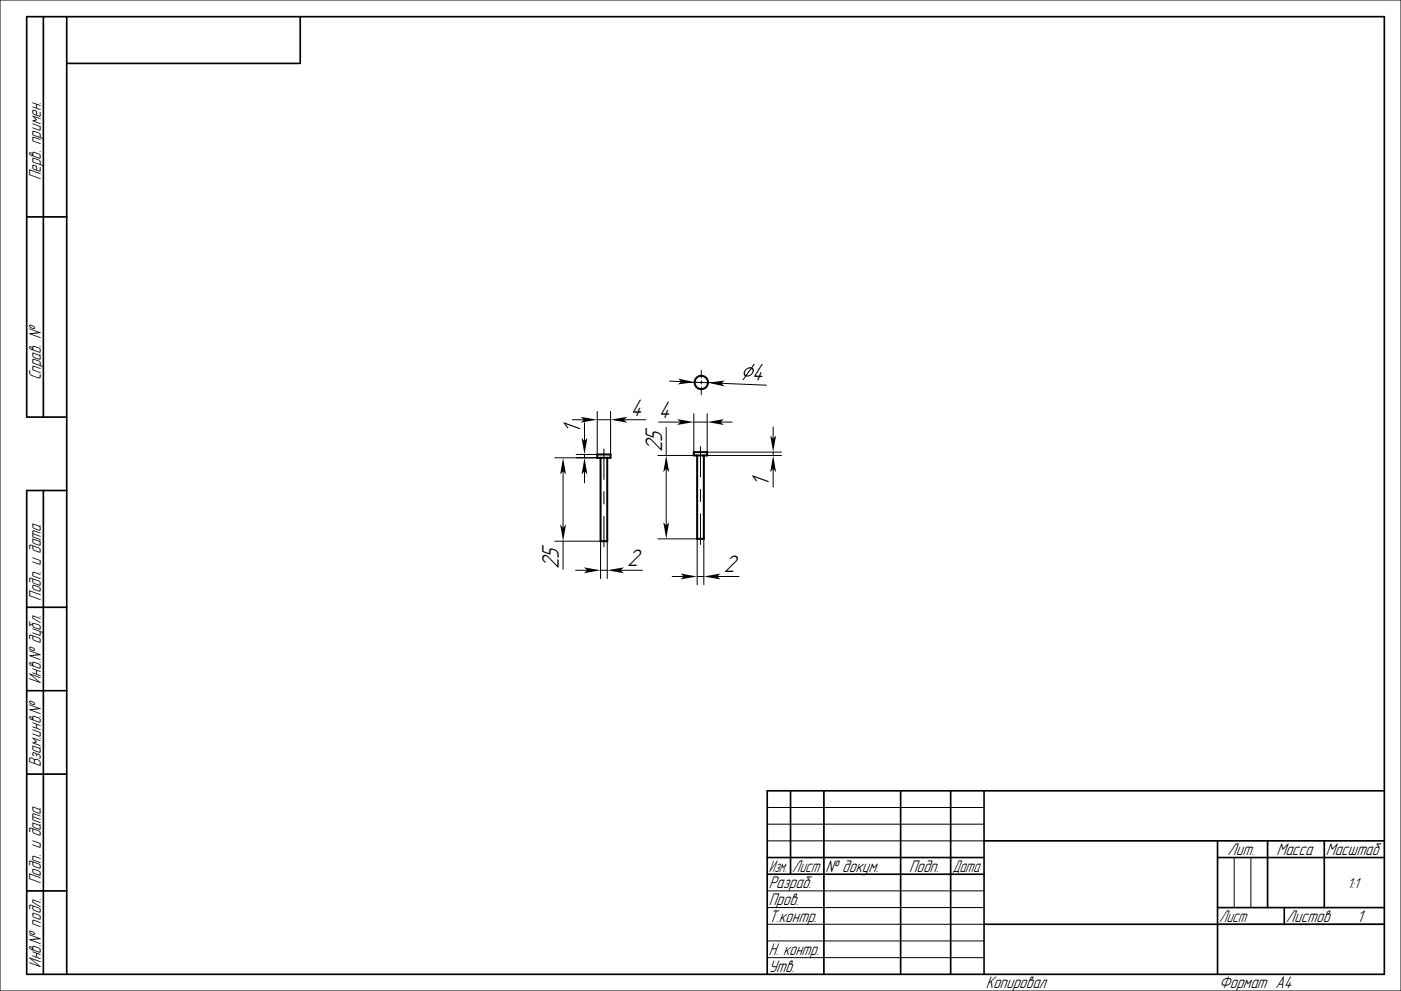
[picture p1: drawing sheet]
<svg xmlns="http://www.w3.org/2000/svg" width="420mm" height="297mm" viewBox="0 0 420 297" stroke-linecap="round" stroke-linejoin="round" font-family="sans-serif">
<g fill="none" stroke="#000" stroke-width=".3">
<path d="M0 0h420v297h-420zM200.7 114.2l3.5 .2M206.6 114.6h2.3M208.2 114.5l4 .2M209.8 114.6h.9M210.2 111v2.3M210.2 114.2v.9M210.2 116v2.3M211.6 114.6h2.3M216.2 114.9l13.6 .5M166.3 137.2h13.7M171.5 125.8h3.5"/>
<path d="M175.2 126.7v5.5M175.2 136.2v1M179 123.3v12.9h-6.3M179 125.8h4M181 134.5v9.2M183 123.3v12.9M187 125.8h6.6M197.2 136.5h11.8M197.4 126.5h6.6M199.7 128.1v8.4M208 126.5h4M208 124v11.5"/>
<path d="M210 133.8v9.2M212 124v11.5h22.3M212 136.5h22.3M216 126.5h3.5M231.8 128v3.5M231.8 135.5v1M168.8 141.2v17M175.2 141.2v3.5M181 147.4v3.6M181 154.7v9.2M199.7 140.5v17M210 146.7v3.6"/>
<path d="M210 154v9.2M231.8 140.5v5.5M166.3 162.2h13.7v11.2M168.8 162.2v8.4M172.5 170.9h3.5M180 170.9h2M182 162.2v11.2M186 170.9h6.6M197.2 161.5h11.8v13.8M201.5 172.8h3.5M209 172.8h2M211 161.5v13.8"/>
<path d="M215 172.8h6.6M230 252h65M230 242h65M230 247h65M370 257v15M375 257v15M230 277h65M230 267h65M230 272h65M365 277h50M230 282h65M230 287h65"/>
</g>
<g fill="none" stroke="#000" stroke-width=".5">
<path d="M13 5v120M20 5v287M90 5v14h-70M8 65h12M20 125h-12v-120h407v287h-407v-145h12M13 147v145M8 182h12M8 207h12M8 232h12M237 237v25M247 237v55M270 237v55"/>
<path d="M285 237v55M295 237v55M415 237h-185v55M230 257h65M295 252h120M365 257h50M365 252v40M380 252v20M397 252v20M8 267h12M230 262h65M295 277h120"/>
<path d="M365 272h50M385 272v5"/>
</g>
<g fill="none" stroke="#000" stroke-width=".6">
<path d="M179 136.2h4v1h-4zM180 137.2v25h2v-25M208 135.5h4v1h-4zM209 136.5v25h2v-25"/>
<circle cx="210.2" cy="114.6" r="2"/>
</g>
<g fill="#000">
<path d="M203.3 113.5l4.9 1-5 .7 1-.8z" fill-rule="evenodd"/>
<path d="M212.2 114.7l5.1-.7-1.1 .9 1 .9z" fill-rule="evenodd"/>
<path d="M223.5 110.7l.9-.6h.8l.7-1h.3l-.7 1.1 .5 .7-.4 1.1-.9 .7-1 .1-1 1.1 .7-1.2-.5-.9zM225.3 110.5l-1.4 2 .8-.1 .7-.6 .2-.7zM223.7 110.9l-.4 .9 .3 .6 1.4-2-.7 .1z" fill-rule="evenodd"/>
<path d="M174 124.9l5 .9-5 .9 1-.9z" fill-rule="evenodd"/>
<path d="M174.3 131.2l.9 1 .9-1-.9 5z" fill-rule="evenodd"/>
<path d="M183 125.8l5-.9-1 .9 1 .9z" fill-rule="evenodd"/>
<path d="M203 125.6l5 .9-5 .9 1-.9z" fill-rule="evenodd"/>
<path d="M212 126.5l5-.9-1 .9 1 .9z" fill-rule="evenodd"/>
<path d="M230.9 130.5l.9 1 .9-1-.9 5z" fill-rule="evenodd"/>
<path d="M167.9 157.2l.9 1 .9-1-.9 5z" fill-rule="evenodd"/>
<path d="M168.8 137.2l.9 5-.9-1-.9 1z" fill-rule="evenodd"/>
<path d="M175.2 137.2l.9 5-.9-1-.9 1z" fill-rule="evenodd"/>
<path d="M198.8 156.5l.9 1 .9-1-.9 5z" fill-rule="evenodd"/>
<path d="M199.7 136.5l.9 5-.9-1-.9 1z" fill-rule="evenodd"/>
<path d="M231.8 136.5l.9 5-.9-1-.9 1z" fill-rule="evenodd"/>
<path d="M175 170l5 .9-5 .9 1-.9z" fill-rule="evenodd"/>
<path d="M182 170.9l5-.9-1 .9 1 .9z" fill-rule="evenodd"/>
<path d="M204 171.9l5 .9-5 .8 1-.8z" fill-rule="evenodd"/>
<path d="M211 172.8l5-.9-1 .9 1 .8z" fill-rule="evenodd"/>
</g>
<g font-size="6.7">
<text x="225.3" y="114" transform="rotate(2 225.3 114)">4</text>
<text x="189" y="124.5">4</text>
<text x="197.4" y="125.2">4</text>
<text x="174" y="130.2" transform="rotate(-90 174 130.2)">1</text>
<text x="198.5" y="135.5" transform="rotate(-90 198.5 135.5)">25</text>
<text x="230.5" y="146" transform="rotate(-90 230.5 146)">1</text>
<text x="167.6" y="170.6" transform="rotate(-90 167.6 170.6)">25</text>
<text x="188" y="169.7">2</text>
<text x="217" y="171.5">2</text>
</g>
<g font-size="4.7">
<text x="12.2" y="54" transform="rotate(-90 12.2 54)">Перв. примен.</text>
<text x="12.2" y="114" transform="rotate(-90 12.2 114)">Справ. №</text>
<text x="12.2" y="180" transform="rotate(-90 12.2 180)">Подп. и дата</text>
<text x="12.2" y="205" transform="rotate(-90 12.2 205)">Инв.№ дубл.</text>
<text x="12.2" y="230" transform="rotate(-90 12.2 230)">Взам.инв.№</text>
<text x="368" y="256.2">Лит.</text>
<text x="382.7" y="256.2">Масса</text>
<text x="397.5" y="256.2">Масштаб</text>
<text x="230.5" y="261.3">Изм.</text>
<text x="237.5" y="261.3">Лист</text>
<text x="247.5" y="261.3">№ докум.</text>
<text x="272.5" y="261.3">Подп.</text>
<text x="285.5" y="261.3">Дата</text>
<text x="12.2" y="265" transform="rotate(-90 12.2 265)">Подп. и дата</text>
<text x="230.5" y="266.3">Разраб.</text>
<text x="230.5" y="271.3">Пров.</text>
<text x="230.5" y="276.3">Т.контр.</text>
<text x="365.5" y="276.2">Лист</text>
<text x="385.5" y="276.2">Листов</text>
<text x="406.8" y="276.3">1</text>
<text x="230.5" y="286.3">Н. контр.</text>
<text x="12.2" y="290" transform="rotate(-90 12.2 290)">Инв.№ подл.</text>
<text x="230.5" y="291.3">Утв.</text>
<text x="295.5" y="296.3">Копировал</text>
<text x="365.5" y="296.3">Формат A4</text>
</g>
<text font-size="4" x="404" y="266">1:1</text>
</svg>
